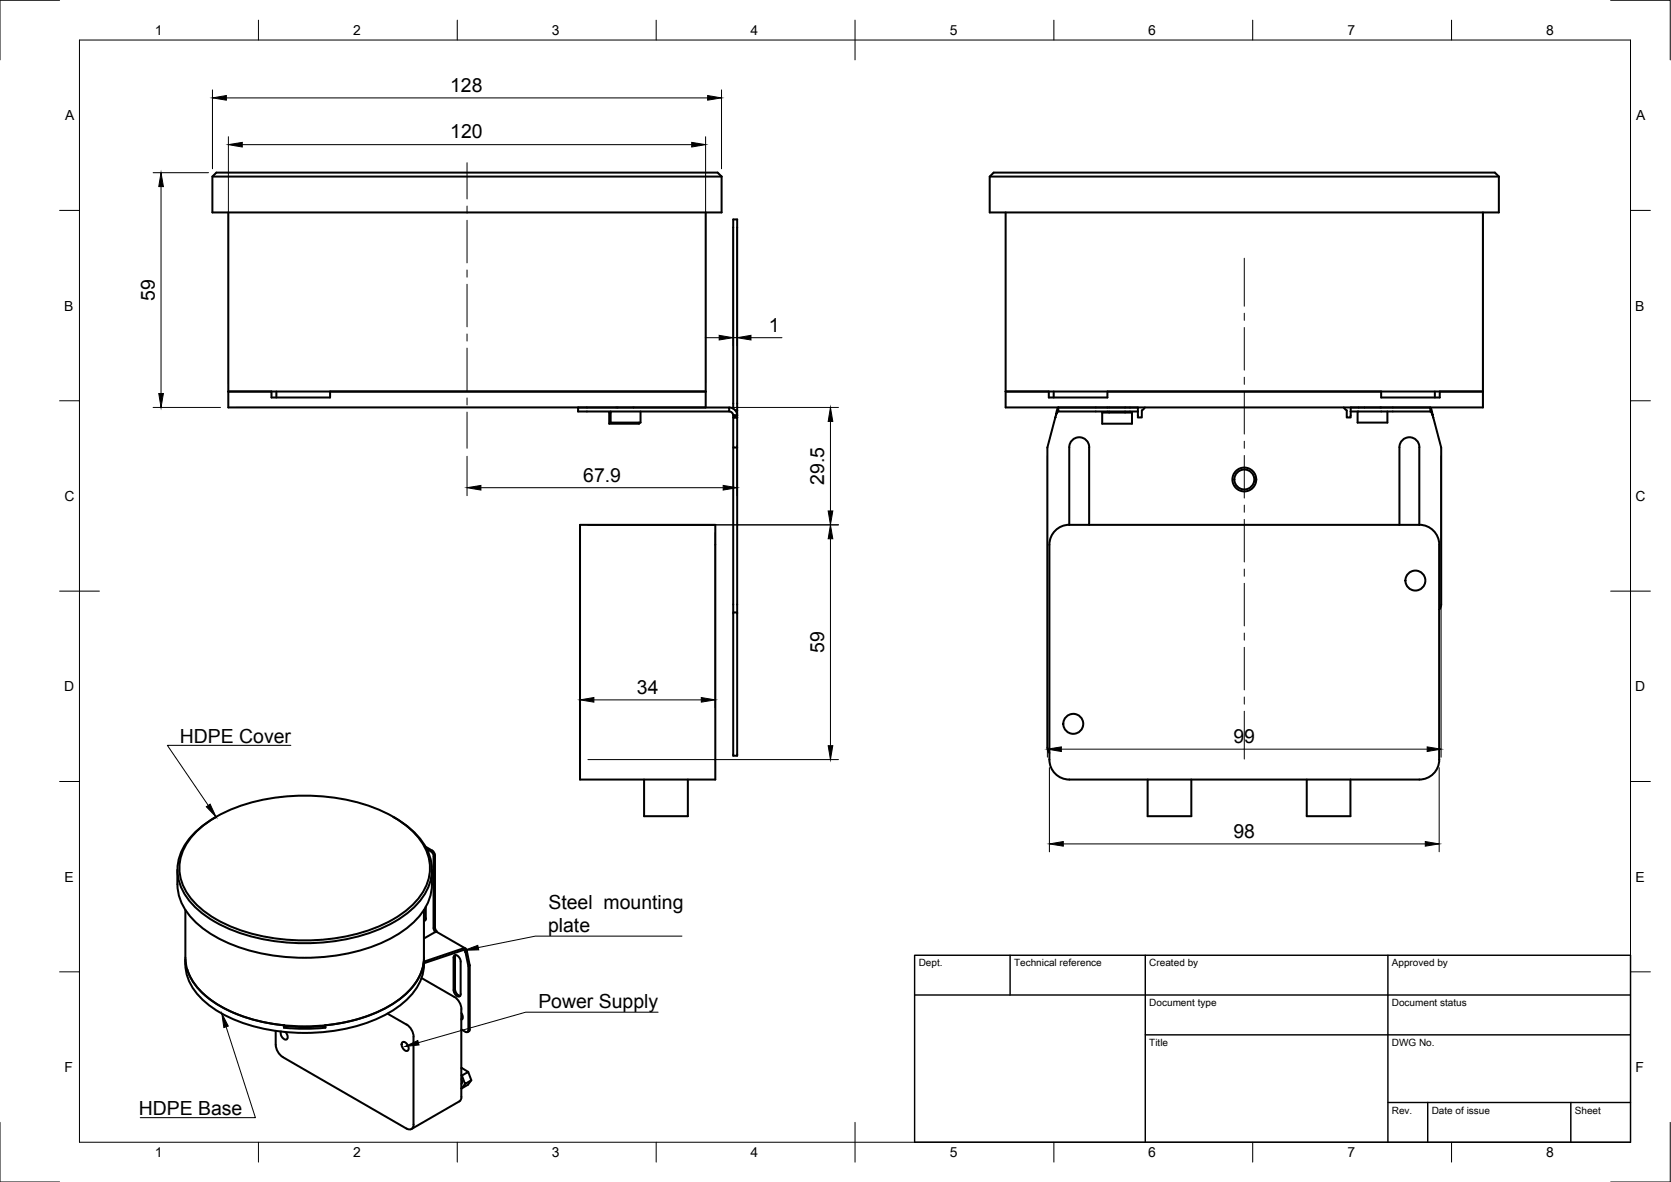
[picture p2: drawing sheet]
<svg xmlns="http://www.w3.org/2000/svg" width="420mm" height="297mm" viewBox="0 0 420 297" stroke-linecap="round" stroke-linejoin="round" font-family="sans-serif">
<!-- layer: Visible -->
<g fill="none" stroke="#000" stroke-width=".51">
<path d="M53.4 44.4l1-1h126l1 1v9h-128zM53.4 44.4h128M57.4 53.4v49h120v-49M248.9 44.4l1-1h126l1 1v9h-128zM248.9 44.4h128M252.9 53.4v49h120v-49M57.4 98.4h120h-94.4v1.5h-14.7v-1.5zM69.5 98.4v1.5M252.9 98.4h120h-10.9v1.5h-14.7v-1.5h-68.9v1.5h-14.7v-1.5zM264.9 98.4v1.5M360.8 98.4v1.5M145.4 102.4h37.9v1h-37.9z"/>
<path d="M153.5 103.7h-.3v2.8h7.5v-.3M153.5 103.4v2.8h7.6v-2.8M154.9 102.4h.1M155.3 102.4h.1M159.3 102.4h.1M183.3 102.4l.8 .2 .6 .3 .5 .7 .2 .8v-1.3M183.3 103.4l.8 .3 .3 .7M184.4 104.9h1v7.6h-1zM184.4 104.4h1v.5h-1zM184.4 112.5v77.4h1v-77.4M184.4 102.7v-47.6h1v48M184.4 104.9h.1"/>
<path d="M184.9 103.1h.5M185.4 104.9h.1M265.3 104.9l-1.9 7.6v75.4l.1 .7 .4 .6M265.4 104.9h.1M265.5 104.4l-.1 .5M266.1 102.4l-.3 .4-.3 1.6 .6-1M266.1 102.4v1h20M266.1 102.4h20v1M277.1 103.7h7.5v2.8h-7.5zM278.9 102.4h.1M278.9 103.4v.3M282.9 102.4h.1"/>
<path d="M282.9 103.4v.3M287.1 103.1v1.8h-1v-1.5M287.9 102.4l-.8 .7M337.9 102.4l.7 .7v1.8h1v-1.5M339.6 103.4v-1h20v1M339.6 103.4h20M341.4 103.4v2.8h7.4v-2.8M343.1 102.4h.1M347.1 102.4h.1M356.9 112.4v19.5M356.9 112.4a2.51 2.51 0 0 0-2.5-2.5 2.51 2.51 0 0 0-2.5 2.5v19.5M359.6 102.4l.3 .4 .3 1.6-.6-1"/>
<path d="M360.2 104.4l.2 .5M360.4 104.9h.1M360.4 104.9l2 7.6v39.4l-.2 .7-.3 .6M145.8 131.9h34.1v64h-34.1zM268.9 131.9v-19.5a2.51 2.51 0 0 1 2.5-2.5 2.51 2.51 0 0 1 2.5 2.5v19.5M268.9 131.9h88M268.9 131.9a5 5 0 0 0-5 5v54a5 5 0 0 0 5 5h88a5 5 0 0 0 5-5v-54a5 5 0 0 0-5-5M184.4 153.9h1M161.9 195.9v9.2h11.1v-9.2M288.6 195.9v9.2h11v-9.2M328.6 195.9v9.2h11v-9.2M44.6 218.6v3.6"/>
<path d="M49.4 208.9a36.3 36.3 0 0 1 21.5-8.7 48.3 48.3 0 0 1 28 5.1 17.1 17.1 0 0 1 9 10.6 12.3 12.3 0 0 1-4.1 11.4 36.3 36.3 0 0 1-21.5 8.7 48.3 48.3 0 0 1-28-5 17.1 17.1 0 0 1-9-10.7 12.3 12.3 0 0 1 4.1-11.4zM54.3 205.3a19.6 19.6 0 0 0-8.8 9 12.2 12.2 0 0 0 3.7 13.8 36.7 36.7 0 0 0 20.8 8.5 49 49 0 0 0 29.2-5 17.8 17.8 0 0 0 9-10.2 12.3 12.3 0 0 0-4.2-12.4 25.4 25.4 0 0 0-5.1-3.7M107 212.8l1.6 .9M107.3 213.4a2.16 2.16 0 0 1 1.7 1.8M108.6 218.6a15.4 15.4 0 0 1-1.6 9.5 23.5 23.5 0 0 1-11.5 9 51.4 51.4 0 0 1-39.7-.9 20.6 20.6 0 0 1-10.3-9.5l-.8-3-.1-1.5M108.7 213.7l.5 .6 .2 .7v18l.3 1M109 215.2v18l.4 .9M46.6 228.7v11.9a13.3 13.3 0 0 0 5.8 10.2 40.1 40.1 0 0 0 24.2 7.1 40.1 40.1 0 0 0 24.2-7.1 13.3 13.3 0 0 0 5.8-10.2 13.2 13.2 0 0 1-5.6 10.1 36.9 36.9 0 0 1-19.2 7M106.6 228.7v13.5a13.3 13.3 0 0 1-5.8 10.3 40.1 40.1 0 0 1-24.2 7.1 40.1 40.1 0 0 1-24.2-7.1 13.2 13.2 0 0 1-5.8-11.3M106.6 231.1l.4 .1M107.1 227.9v2.9M107.1 230.8l-.1 .3-.4 .3"/>
<path d="M109.4 234.2l.3-.3v.3M109.4 234.2v.1M109.4 234.3l-2.8 1.5M109.4 234.3l.5-.1 7.2 4.2M114.5 240l-.1 8.6a1.71 1.71 0 0 0 1.3 1.7M116.4 238.3l.7 .1 .3 .5M116.4 238.8h.4l.2 .3M116.4 238.3v.5M116.4 238.3l-9.8 3.4M116.4 238.8l-9.8 3.3M117 239.1l.1 .2 .3-.2M117.1 239.3h.1"/>
<path d="M117.4 238.9v.2l-.3 .2 .7 3.5 .3-.2M117.4 238.9l-.4 .2M117.4 239.1l-.3 .2M117.4 239.1l.7 3.5M117.4 239.1h.1M46.6 240.9l.1 1.7 .4 1.6v-.6M47.1 243.6a17.3 17.3 0 0 0 9.1 9.7 41.6 41.6 0 0 0 15.2 4.4v.6l.1-.6M69.3 259.1v3.5a3.9 3.9 0 0 0 1.8 3l31.1 18a1.1 1.1 0 0 0 1.3 .1 1.1 1.1 0 0 0 .5-1.1v-22.1M70.6 259.2a1.6 1.6 0 0 0 1.4 2l.3-.3v-.6l-.5-1M71.4 258.3l5.2 .2 5.2-.2M71.5 257.8l5.1 .3 5.1-.3M81.8 257.7v.6l-.1-.6"/>
<path d="M97.4 254.7l4.8 2.8a3.9 3.9 0 0 1 1.8 3M106 245.8l8.2 4.7M114.2 250.5a3.9 3.9 0 0 1 1.8 3.1M115.8 241.7l-.3-1.1a.72 .72 0 0 0-.8-.6 .72 .72 0 0 0-.7 .7l.1 8.1 .3 1a.86 .86 0 0 0 1.4 .4v-8.5M116 253.6v22M116 256l.3 .1M116 254.6l.4 1-.4 .6M117.8 242.8v16.1l-.1 .3-.4 .2-1.3-.7M118.1 242.6v16.1l-.1 .4-.4 .3M101.2 261.9a1.45 1.45 0 0 1 1.3 2.2 1.45 1.45 0 0 1-1.3-2.2zM116 268.4l1.7 1 .8 2.1-1.6 .9-.8-2.1 1.6-.9M116 270.2l.1 .1"/>
<path d="M116 271.2l.2 .7-.2 .5M116 275.6l-.1 .7-.4 .5-12 6.9M116.9 272.4l-.8 1.1M118.5 271.5l-.8 1.1-1.7 .9"/>
<circle cx="312.9" cy="120.5" r="3"/>
<circle cx="312.9" cy="120.5" r="2.51"/>
<circle cx="355.9" cy="145.9" r="2.51"/>
<circle cx="269.9" cy="181.9" r="2.51"/>
</g>
<!-- layer: Border -->
<g fill="none" stroke="#000" stroke-width=".25">
<path d="M15 .1h-15v15M20 10.1h390v276.9h-390zM65 5.1v5M115 5.1v5M165 5.1v5M215 5.1v10M265 5.1v5M315 5.1v5M365 5.1v5M405 .1h15v15M15 52.9h5M410 52.9h5"/>
<path d="M15 100.7h5M410 100.7h5M15 148.6h10M405 148.6h10M15 196.4h5M410 196.4h5M15 244.2h5M410 244.2h5M0 282.1v14.9h15M65 287v5M115 287v5M165 287v5"/>
<path d="M215 282.1v9.9M265 287v5M315 287v5M365 287v5M420 282.1v14.9h-15"/>
</g>
<!-- layer: Annotations -->
<path d="M51.9 202.7l.9-.6 1.5 3.2zM116.8 238.8l3.3-1.2 .3 1.1zM55.8 254.7l1.6 3.2-1.1 .3zM101.9 263l3.2-1.5 .3 1.1z" fill="#000" stroke="#000" stroke-width=".25"/>
<path d="M73.1 187.3h-31l10.3 15.1M171.5 235.3h-36.9l-14.4 2.8M56.9 258l7.3 22.9h-28.9M165.5 254.4h-33.3l-27 7.6" fill="none" stroke="#000" stroke-width=".25"/>
<!-- layer: Dimensions -->
<g fill="none" stroke="#000" stroke-width=".25">
<path d="M53.4 22.6v19.8M56.9 24.6h121M57.4 34.4v62M60.9 36.4h113M177.4 34.4v62M181.4 22.6v19.8M38.5 43.4h13.9M40.5 46.9v52M184.3 57.2v29.7M185.3 57.2v29.7M177.3 84.9h3.5M184.3 84.9h1"/>
<path d="M188.8 84.9h7.8M38.5 102.4h16.9M59.4 102.4h151.4M117.4 114.7v9.9M185.3 111.9v12.7M208.8 105.9v22.5M263.4 114.5v75.8M362.4 114.5v75.8M120.9 122.6h60.9M145.8 133.9v44M147.8 131.9h63M179.8 133.9v44"/>
<path d="M208.8 135.4v52M149.3 175.9h27M147.8 190.9h63M263.9 192.9v21.2M266.9 188.3h92M361.9 192.9v21.2M267.4 212.1h91"/>
</g>
<g fill="#000" stroke="#000" stroke-width=".25">
<path d="M53.4 24.6l3.5-.6v1.2zM57.4 36.4l3.5-.6v1.1zM173.9 35.8l3.5 .6-3.5 .5zM177.9 24l3.5 .6-3.5 .6zM40.5 43.4l.6 3.5h-1.2zM39.9 98.9h1.2l-.6 3.5zM180.8 84.3l3.5 .6-3.5 .5zM185.3 84.9l3.5-.6v1.1zM208.8 102.4l.6 3.5h-1.2zM117.4 122.6l3.5-.6v1.2zM181.8 122l3.5 .6-3.5 .6zM208.8 131.9l.6 3.5h-1.2z"/>
<path d="M208.2 128.4h1.2l-.6 3.5zM145.8 175.9l3.5-.6v1.2zM176.3 175.3l3.5 .6-3.5 .6zM208.2 187.4h1.2l-.6 3.5zM263.4 188.3l3.5-.6v1.2zM358.9 187.7l3.5 .6-3.5 .6zM263.9 212.1l3.5-.6v1.1zM358.4 211.5l3.5 .6-3.5 .5z"/>
</g>
<!-- layer: Center Lines -->
<g fill="none" stroke="#000" stroke-width=".25">
<path d="M117.4 40.9v9.1M117.4 51.8v1.8M117.4 55.4v10.7M117.4 67.8v1.8M117.4 71.4v10.7M312.9 64.9v12M312.9 78.7v1.8M117.4 83.9v1.8M117.4 87.5v10.7M117.4 100v1.8M312.9 82.3v10.7M312.9 94.8v1.8"/>
<path d="M312.9 98.4v10.7M117.4 103.6v9.1M312.9 110.9v1.8M312.9 114.5v10.7M312.9 126.9v1.8M312.9 130.5v10.7M312.9 143v1.8M312.9 146.6v10.7M312.9 159.1v1.8M312.9 162.7v10.7M312.9 175.2v1.8M312.9 178.7v12.1"/>
</g>
<!-- layer: TitleBlock -->
<path d="M230 240.1h180v46.9h-180zM230 250h180M254 240.1v9.9M288 240.1v46.9M349 240.1v46.9M288 260.1h122M349 277.1h61M359 277.1v9.9M395 277.1v9.9" fill="none" stroke="#000" stroke-width=".36"/>
<g font-size="4.9">
<text x="113.2" y="23.1">128</text>
<text x="113.2" y="34.8">120</text>
<text x="38.9" y="75.6" transform="rotate(-90 38.9 75.6)">59</text>
<text x="193.3" y="83.4">1</text>
<text x="146.6" y="121">67.9</text>
<text x="207.3" y="121.8" transform="rotate(-90 207.3 121.8)">29.5</text>
<text x="207.3" y="164.1" transform="rotate(-90 207.3 164.1)">59</text>
<text x="160.1" y="174.3">34</text>
<text x="45.2" y="186.6">HDPE Cover</text>
<text x="310.1" y="186.7">99</text>
<text x="310.1" y="210.5">98</text>
<text x="137.9" y="228.5">Steel mounting</text>
<text x="137.8" y="234.3">plate</text>
<text x="135.4" y="253.4">Power Supply</text>
<text x="34.9" y="280.2">HDPE Base</text>
</g>
<g font-size="3.5">
<text x="39" y="8.8">1</text>
<text x="88.8" y="8.8">2</text>
<text x="138.8" y="8.8">3</text>
<text x="188.7" y="8.8">4</text>
<text x="238.8" y="8.8">5</text>
<text x="288.7" y="8.8">6</text>
<text x="338.8" y="8.8">7</text>
<text x="388.8" y="8.8">8</text>
<text x="16.4" y="30.2">A</text>
<text x="411.4" y="30.2">A</text>
<text x="16.2" y="78">B</text>
<text x="411.2" y="78">B</text>
<text x="16.2" y="125.9">C</text>
<text x="411.2" y="125.9">C</text>
<text x="16.2" y="173.7">D</text>
<text x="411.2" y="173.7">D</text>
<text x="16.2" y="221.6">E</text>
<text x="411.2" y="221.6">E</text>
<text x="16.2" y="269.4">F</text>
<text x="411.2" y="269.4">F</text>
<text x="39" y="290.8">1</text>
<text x="88.8" y="290.8">2</text>
<text x="138.8" y="290.8">3</text>
<text x="188.7" y="290.8">4</text>
<text x="238.8" y="290.8">5</text>
<text x="288.7" y="290.8">6</text>
<text x="338.8" y="290.8">7</text>
<text x="388.8" y="290.8">8</text>
</g>
<g font-size="2.5">
<text x="231" y="242.9">Dept.</text>
<text x="255" y="242.9">Technical reference</text>
<text x="289" y="242.9">Created by</text>
<text x="350" y="242.9">Approved by</text>
<text x="289" y="252.8">Document type</text>
<text x="350" y="252.8">Document status</text>
<text x="289" y="262.9">Title</text>
<text x="350" y="262.9">DWG No.</text>
<text x="350" y="279.9">Rev.</text>
<text x="360" y="279.9">Date of issue</text>
<text x="396" y="279.9">Sheet</text>
</g>
</svg>
